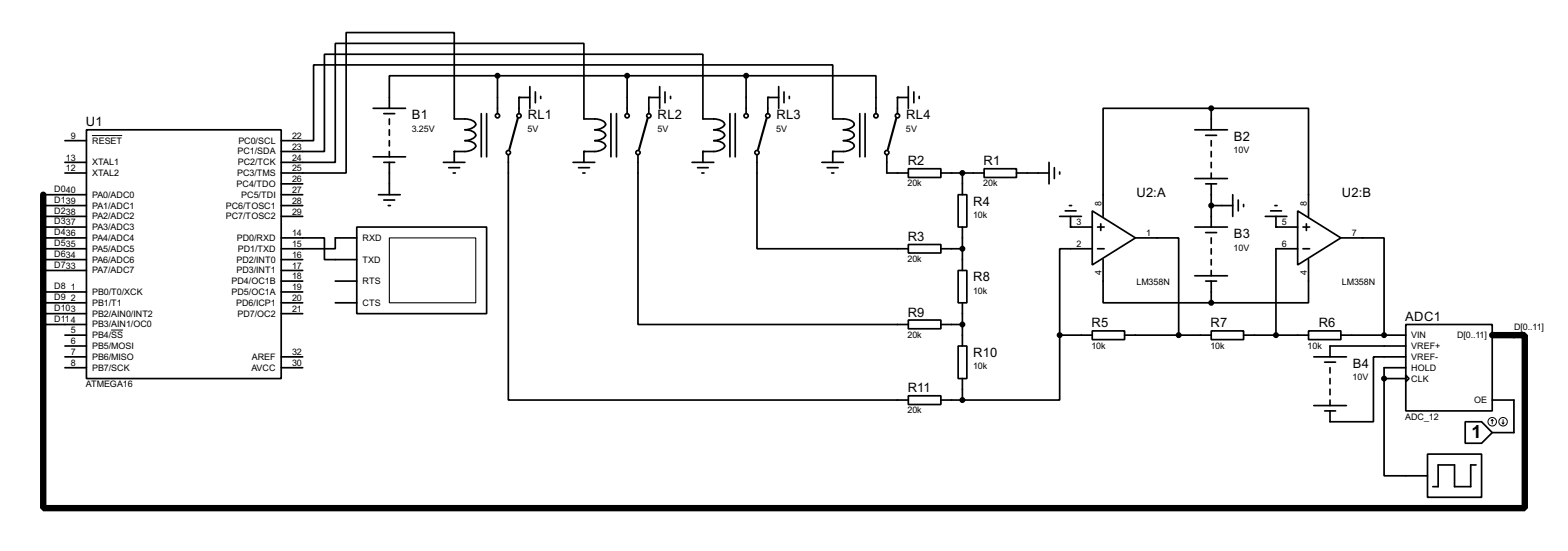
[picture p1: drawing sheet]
<svg xmlns="http://www.w3.org/2000/svg" width="368mm" height="129mm" viewBox="0 0 368 129" stroke-linecap="round" stroke-linejoin="round" font-family="sans-serif">
<path d="M10.2 45.8v73.6h348v-40.6h-7.7" fill="none" stroke="#000" stroke-width="1.5"/>
<g fill="none" stroke="#000" stroke-width=".4">
<path d="M116.9 17.8h-25.4v7.7M116.9 17.8h58.4M116.9 17.8v8.9M147.3 17.8v8.9M175.3 17.8h30.5v8.9M175.3 17.8v8.9M15.3 38.2h5M15.3 33.1h5M20.3 30.5h45.8v58.5h-45.8zM66.1 35.6h10.1v-22.8h88.9v15.2a8.1 8.1 0 0 1 4.3 .3 .9 .9 0 0 1 .7 1.2l-1.2 .8-1.2 .2h.6a2.04 2.04 0 0 1 1.9 1.3 2.75 2.75 0 0 1-2.5 1.3h.6a2.08 2.08 0 0 1 1.9 1.2 2.67 2.67 0 0 1-2.5 1.3h-2.6v2.6M66.1 38.2h12.7v-28h58.4v17.8a8.1 8.1 0 0 1 4.2 .3 .9 .9 0 0 1 .7 1.2l-1.2 .8-1.2 .2h.6a2.04 2.04 0 0 1 2 1.3 2.75 2.75 0 0 1-2.6 1.3h.6a2.08 2.08 0 0 1 2 1.2 2.67 2.67 0 0 1-2.6 1.3h-2.5v2.6M66.1 33.1h7.6v-17.8h121.9v12.7a8.1 8.1 0 0 1 4.3 .3 .88 .88 0 0 1 .8 .9 .88 .88 0 0 1-.8 .9l-1.8 .4a2.27 2.27 0 0 1 2.6 1.3 2.68 2.68 0 0 1-2.6 1.3h.6a2.03 2.03 0 0 1 2 1.2 2.61 2.61 0 0 1-2.6 1.3h-2.5v2.6"/>
<path d="M87.7 25.5h7.6M87.7 36.9h7.6M90.2 38.2h2.5M90.2 26.7h2.5M91.5 28v1.3M91.5 30.5v1.3M91.5 33.1v1.2M91.5 35.6v1.3M91.5 38.2v7.6M104.2 38.2h5M105.4 39.4h2.6M106.7 38.2v-2.6a7 7 0 0 0 4.3-.4 .89 .89 0 0 0 .8-.9 .89 .89 0 0 0-.8-.9l-1.8-.3a2.68 2.68 0 0 0 2.6-1.3 2.27 2.27 0 0 0-2.6-1.3 2.68 2.68 0 0 0 2.6-1.2 2.33 2.33 0 0 0-2.6-1.3h-2.5v-20.3h-25.4v33h-15.2"/>
<path d="M113.1 26.7v10.2M114.3 26.7v10.2M119.4 36.4v57.6h94M124.5 22.9h-2.6v3.8M124.5 20.4v5.1M125.8 21.6v2.6M127 22.7v.5M134.6 38.2h5.1M135.9 39.4h2.6M143.5 26.7v10.2M144.8 26.7v10.2M149.9 36.4v39.9h63.5"/>
<path d="M155 22.9h-2.6v3.8M155 20.4v5.1M156.2 21.6v2.6M157.5 22.7v.5M162.6 38.2h5.1M163.9 39.4h2.5M171.5 26.7v10.2M172.7 26.7v10.2M177.8 36.4v22.1h35.6M182.9 22.9h-2.5v3.8M182.9 20.4v5.1M184.2 21.6v2.6"/>
<path d="M185.4 22.7v.5M193.1 38.2h5M194.3 39.4h2.6M202 26.7v10.2M203.2 26.7v10.2M208.3 36.4v4.3h5.1M213.4 39.7h7.6v2h-7.6zM213.4 22.9h-2.6v3.8M213.4 20.4v5.1M214.7 21.6v2.6M215.9 22.7v.5M231.2 39.7h7.6v2h-7.6z"/>
<path d="M246.4 38.2v5M247.7 39.4v2.6M280.7 30.5h7.6M283.2 31.8h2.6M284.5 25.5h-25.4v25.4M284.5 25.5h22.9v25.4M284.5 25.5v5M284.5 33.1v1.2M284.5 35.6v1.3M284.5 38.2v1.2M10.2 48.3h10.1M10.2 45.8h10.1"/>
<path d="M10.2 50.9h10.1M10.2 53.4h10.1M10.2 55.9h10.1M10.2 58.5h10.1M15.3 40.7h5M66.1 55.9h10.1v5.1h7.6M66.1 48.3h5M66.1 45.8h5M66.1 50.9h5M66.1 43.2h5M83.8 53.4h30.5v20.3h-30.5zM83.8 55.9h-5v2.6h-12.7"/>
<path d="M88.9 45.8h5.1M90.2 47h2.5M91.2 48.3h.5M106.5 40.7h.5M136.9 40.7h.5M164.9 40.7h.5M195.4 40.7h.5M213.4 57.5h7.6v2h-7.6zM221 58.5h5.1M221 40.7h10.2M225.1 45.8h2v7.6h-2zM226.1 40.7v5.1"/>
<path d="M226.1 53.4v10.2M238.8 40.7h7.6M248.9 50.9h5.1M248.9 40.4v.5M250.2 49.6h2.6M251.2 48.3h.5M251.5 50.9v2.5h5.1M256.6 49.6l10.1 6.3-10.1 6.4zM256.6 58.5h-7.7v20.3M257.8 53.4h1.6M257.8 58.5h1.6M258.6 52.6v1.6"/>
<path d="M266.7 55.9h10.2v22.9M280.7 53.4h7.6M280.7 42h7.6M283.2 43.2h2.6M283.2 54.7h2.6M284.5 48.3h5.1M284.5 40.7v1.3M284.5 43.2v10.2M284.5 55.9v1.3M284.5 58.5v1.2M289.6 45.8v5.1M290.9 47v2.6"/>
<path d="M292.1 48.1v.5M297.2 50.9h5.1M298.5 49.6h2.5M299.5 48.3h.5M299.7 50.9v2.5h5.1M304.8 49.6l10.2 6.3-10.2 6.4zM304.8 58.5h-5.1v20.3M306.1 53.4h1.5M306.1 58.5h1.5M306.9 52.6v1.6M315 55.9h10.1v22.9M10.2 61h10.1"/>
<path d="M10.2 63.6h10.1M10.2 68.6h10.1M10.2 71.2h10.1M10.2 73.7h10.1M10.2 76.3h10.1M15.3 78.8h5M66.1 61h5M66.1 63.6h5M66.1 68.6h5M66.1 71.2h5M66.1 73.7h5M66.1 66.1h5"/>
<path d="M78.8 71.2h5M78.8 66.1h5M213.4 75.2h7.6v2.1h-7.6zM221 76.3h5.1M225.1 63.6h2v7.6h-2zM226.1 71.2v10.1M248.9 78.8v15.2h-22.8M248.9 78.8h7.7M256.6 77.8h7.6v2h-7.6zM259.1 61v10.2h25.4M264.2 78.8h20.3M280.7 64.8h7.6"/>
<path d="M283.2 66.1h2.6M284.5 77.8h7.6v2h-7.6zM284.5 61v1.3M284.5 63.6v1.2M284.5 66.1v5.1M292.1 78.8h15.3M307.4 77.8h7.6v2h-7.6zM307.4 61v10.2h-22.9M315 78.8h15.2M330.2 76.3h20.3v20.3h-20.3zM15.3 81.3h5M15.3 83.9h5"/>
<path d="M15.3 86.4h5M66.1 83.9h5M66.1 86.4h5M213.4 93h7.6v2.1h-7.6zM221 94h5.1M225.1 81.3h2v7.7h-2zM226.1 89v5M308.6 83.9h7.7M308.6 95.3h7.7M311.2 85.1h2.5M311.2 96.6h2.5M312.4 86.4v1.3"/>
<path d="M312.4 89v1.2M312.4 91.5v1.3M312.4 94v1.3M325.1 89v22.8h10.2M325.1 89h5.1M330.2 88.2l.8 .8-.8 .7zM330.2 83.9h-7.6v15.2h-10.2v-2.5M330.2 81.3h-17.8v2.6M330.2 86.4h-5.1v2.6M344.2 99.1h3.8l2.5 2.6-2.5 2.5h-3.8zM350.5 94h5.1v7.7h-5.1M335.3 106.7h12.7v10.2h-12.7z"/>
<path d="M346.7 109.3h-1.2v5.1h-3.8v-5.1h-3.9v5.1h-1.2"/>
<circle cx="116.8" cy="27.2" r=".5"/>
<circle cx="119.4" cy="35.9" r=".5"/>
<circle cx="121.9" cy="27.2" r=".5"/>
<circle cx="147.3" cy="27.2" r=".5"/>
<circle cx="149.8" cy="35.9" r=".5"/>
<circle cx="152.4" cy="27.2" r=".5"/>
<circle cx="175.2" cy="27.2" r=".5"/>
<circle cx="177.8" cy="35.9" r=".5"/>
<circle cx="180.3" cy="27.2" r=".5"/>
<circle cx="205.7" cy="27.2" r=".5"/>
<circle cx="208.3" cy="35.9" r=".5"/>
<circle cx="210.8" cy="27.2" r=".5"/>
</g>
<g fill="#000">
<circle cx="106.7" cy="35.6" r=".2"/>
<circle cx="121.9" cy="22.9" r=".2"/>
<circle cx="137.2" cy="35.6" r=".2"/>
<circle cx="152.4" cy="22.9" r=".2"/>
<circle cx="165.1" cy="35.6" r=".2"/>
<circle cx="180.4" cy="22.9" r=".2"/>
<circle cx="195.6" cy="35.6" r=".2"/>
<circle cx="210.8" cy="22.9" r=".2"/>
<circle cx="251.5" cy="53.4" r=".2"/>
<circle cx="299.7" cy="53.4" r=".2"/>
<circle cx="325.1" cy="78.8" r=".2"/>
<circle cx="325.1" cy="89" r=".2"/>
</g>
<g fill="#000" stroke="#000" stroke-width=".4">
<circle cx="116.8" cy="17.8" r=".5"/>
<circle cx="147.3" cy="17.8" r=".5"/>
<circle cx="175.2" cy="17.8" r=".5"/>
<circle cx="284.5" cy="25.5" r=".5"/>
<circle cx="226" cy="40.7" r=".5"/>
<circle cx="226" cy="58.5" r=".5"/>
<circle cx="284.5" cy="48.3" r=".5"/>
<circle cx="226" cy="76.3" r=".5"/>
<circle cx="248.9" cy="78.8" r=".5"/>
<circle cx="276.8" cy="78.8" r=".5"/>
<circle cx="284.5" cy="71.2" r=".5"/>
<circle cx="299.7" cy="78.8" r=".5"/>
<circle cx="325.1" cy="78.8" r=".5"/>
<circle cx="226" cy="94" r=".5"/>
<circle cx="325.1" cy="89" r=".5"/>
</g>
<g fill="none" stroke="#000" stroke-width=".23">
<path d="M21.6 31.9h7.1M26.1 77.6h2.8M350.5 98.6l-.2 .3M350.5 98.6l.3 .3M350.5 98.6v1M352.8 99.4l.3 .2M353.1 98.6v1M353.3 99.4l-.2 .2"/>
<circle cx="350.5" cy="99.1" r="1"/>
<circle cx="353" cy="99.1" r="1"/>
</g>
<path d="M121.7 27.7l-2 7.4M152.2 27.7l-2.1 7.4M180.1 27.7l-2 7.4M210.6 27.7l-2 7.4" fill="none" stroke="#000" stroke-width=".5"/>
<path d="M91.5 55.9h20.3v15.3h-20.3z" fill="none" stroke="#000" stroke-width=".25"/>
<text font-size="4.8" x="345.6" y="103">1</text>
<g font-size="3.4">
<text x="20.2" y="29.7">U1</text>
<text x="96.8" y="28">B1</text>
<text x="124" y="28">RL1</text>
<text x="154.5" y="28">RL2</text>
<text x="182.4" y="28">RL3</text>
<text x="212.9" y="28">RL4</text>
<text x="289.8" y="33.1">B2</text>
<text x="213.2" y="38.8">R2</text>
<text x="231" y="38.8">R1</text>
<text x="267" y="46.2">U2:A</text>
<text x="315.2" y="46.2">U2:B</text>
<text x="228.6" y="48.3">R4</text>
<text x="213.2" y="56.7">R3</text>
<text x="289.8" y="55.9">B3</text>
<text x="228.6" y="66.1">R8</text>
<text x="213.2" y="74.4">R9</text>
<text x="256.4" y="77">R5</text>
<text x="284.4" y="77">R7</text>
<text x="309.8" y="77">R6</text>
<text x="330.1" y="75.5">ADC1</text>
<text x="228.6" y="83.9">R10</text>
<text x="317.8" y="86.4">B4</text>
<text x="213.2" y="92.2">R11</text>
</g>
<g font-size="2.4">
<text x="16.7" y="32.6">9</text>
<text x="21.6" y="33.8">RESET</text>
<text x="56" y="33.8">PC0/SCL</text>
<text x="68.6" y="32.6">22</text>
<text x="68.6" y="35.2">23</text>
<text x="96.7" y="31">3.25V</text>
<text x="123.9" y="31">5V</text>
<text x="154.4" y="31">5V</text>
<text x="182.3" y="31">5V</text>
<text x="212.8" y="31">5V</text>
<text x="289.8" y="36">10V</text>
<text x="15.5" y="40.2">12</text>
<text x="15.5" y="37.7">13</text>
<text x="21.6" y="41.4">XTAL2</text>
<text x="21.6" y="38.8">XTAL1</text>
<text x="55.7" y="41.4">PC3/TMS</text>
<text x="55.8" y="36.3">PC1/SDA</text>
<text x="55.8" y="38.8">PC2/TCK</text>
<text x="68.6" y="37.7">24</text>
<text x="68.6" y="40.2">25</text>
<text x="12.7" y="45.2">D040</text>
<text x="12.7" y="47.7">D139</text>
<text x="21.6" y="46.5">PA0/ADC0</text>
<text x="55.6" y="43.9">PC4/TDO</text>
<text x="56.7" y="46.5">PC5/TDI</text>
<text x="68.6" y="42.8">26</text>
<text x="68.6" y="45.4">27</text>
<text x="68.6" y="47.9">28</text>
<text x="213.2" y="43.8">20k</text>
<text x="231" y="43.8">20k</text>
<text x="12.7" y="50.3">D238</text>
<text x="12.7" y="52.8">D337</text>
<text x="21.6" y="51.6">PA2/ADC2</text>
<text x="21.6" y="49">PA1/ADC1</text>
<text x="53" y="49">PC6/TOSC1</text>
<text x="53" y="51.6">PC7/TOSC2</text>
<text x="68.6" y="50.4">29</text>
<text x="228.6" y="51.3">10k</text>
<text x="252.9" y="53">3</text>
<text x="258.7" y="48.3" transform="rotate(-90 258.7 48.3)">8</text>
<text x="301.1" y="53">5</text>
<text x="307" y="48.3" transform="rotate(-90 307 48.3)">8</text>
<text x="12.7" y="55.3">D436</text>
<text x="12.7" y="57.9">D535</text>
<text x="21.6" y="59.2">PA5/ADC5</text>
<text x="21.6" y="56.6">PA4/ADC4</text>
<text x="21.6" y="54.1">PA3/ADC3</text>
<text x="55.6" y="56.6">PD0/RXD</text>
<text x="55.8" y="59.2">PD1/TXD</text>
<text x="68.6" y="55.5">14</text>
<text x="68.6" y="58.1">15</text>
<text x="85.1" y="56.6">RXD</text>
<text x="252.9" y="58.1">2</text>
<text x="269.3" y="55.5">1</text>
<text x="289.8" y="58.9">10V</text>
<text x="301.1" y="58.1">6</text>
<text x="317.5" y="55.5">7</text>
<text x="12.7" y="60.4">D634</text>
<text x="12.7" y="63">D733</text>
<text x="21.6" y="64.3">PA7/ADC7</text>
<text x="21.6" y="61.7">PA6/ADC6</text>
<text x="55.5" y="61.7">PD2/INT0</text>
<text x="55.5" y="64.3">PD3/INT1</text>
<text x="68.6" y="60.6">16</text>
<text x="68.6" y="63.2">17</text>
<text x="68.6" y="65.7">18</text>
<text x="85.1" y="61.7">TXD</text>
<text x="213.2" y="61.6">20k</text>
<text x="258.7" y="64.7" transform="rotate(-90 258.7 64.7)">4</text>
<text x="306.9" y="64.7" transform="rotate(-90 306.9 64.7)">4</text>
<text x="12.7" y="68">D8</text>
<text x="12.7" y="70.6">D9</text>
<text x="16.7" y="68.2">1</text>
<text x="16.7" y="70.8">2</text>
<text x="21.6" y="69.3">PB0/T0/XCK</text>
<text x="21.6" y="71.9">PB1/T1</text>
<text x="54.4" y="66.8">PD4/OC1B</text>
<text x="54.4" y="69.3">PD5/OC1A</text>
<text x="55.5" y="71.9">PD6/ICP1</text>
<text x="68.6" y="68.2">19</text>
<text x="68.6" y="70.8">20</text>
<text x="85.1" y="66.8">RTS</text>
<text x="85.1" y="71.9">CTS</text>
<text x="228.6" y="69.1">10k</text>
<text x="266.9" y="66.9">LM358N</text>
<text x="315.2" y="66.9">LM358N</text>
<text x="12.7" y="73.1">D103</text>
<text x="12.7" y="75.7">D114</text>
<text x="21.6" y="74.4">PB2/AIN0/INT2</text>
<text x="21.6" y="77">PB3/AIN1/OC0</text>
<text x="55.8" y="74.4">PD7/OC2</text>
<text x="68.6" y="73.3">21</text>
<text x="355.6" y="77.6">D[0..11]</text>
<text x="16.7" y="78.4">5</text>
<text x="16.7" y="80.9">6</text>
<text x="16.7" y="83.5">7</text>
<text x="21.6" y="79.5">PB4/SS</text>
<text x="21.6" y="82">PB5/MOSI</text>
<text x="68.6" y="83.5">32</text>
<text x="213.2" y="79.4">20k</text>
<text x="256.4" y="81.9">10k</text>
<text x="284.3" y="81.9">10k</text>
<text x="307.2" y="81.9">10k</text>
<text x="331.5" y="79.5">VIN</text>
<text x="331.5" y="82">VREF+</text>
<text x="342.2" y="79.5">D[0..11]</text>
<text x="16.7" y="86">8</text>
<text x="21.6" y="84.6">PB6/MISO</text>
<text x="21.6" y="87.1">PB7/SCK</text>
<text x="59" y="87.1">AVCC</text>
<text x="59.1" y="84.6">AREF</text>
<text x="68.6" y="86">30</text>
<text x="228.6" y="86.8">10k</text>
<text x="317.7" y="89.4">10V</text>
<text x="331.5" y="84.6">VREF-</text>
<text x="331.5" y="89.7">CLK</text>
<text x="331.5" y="87.1">HOLD</text>
<text x="20.1" y="91.1">ATMEGA16</text>
<text x="346.2" y="94.7">OE</text>
<text x="213.2" y="97.2">20k</text>
<text x="330" y="98.7">ADC_12</text>
</g>
</svg>
